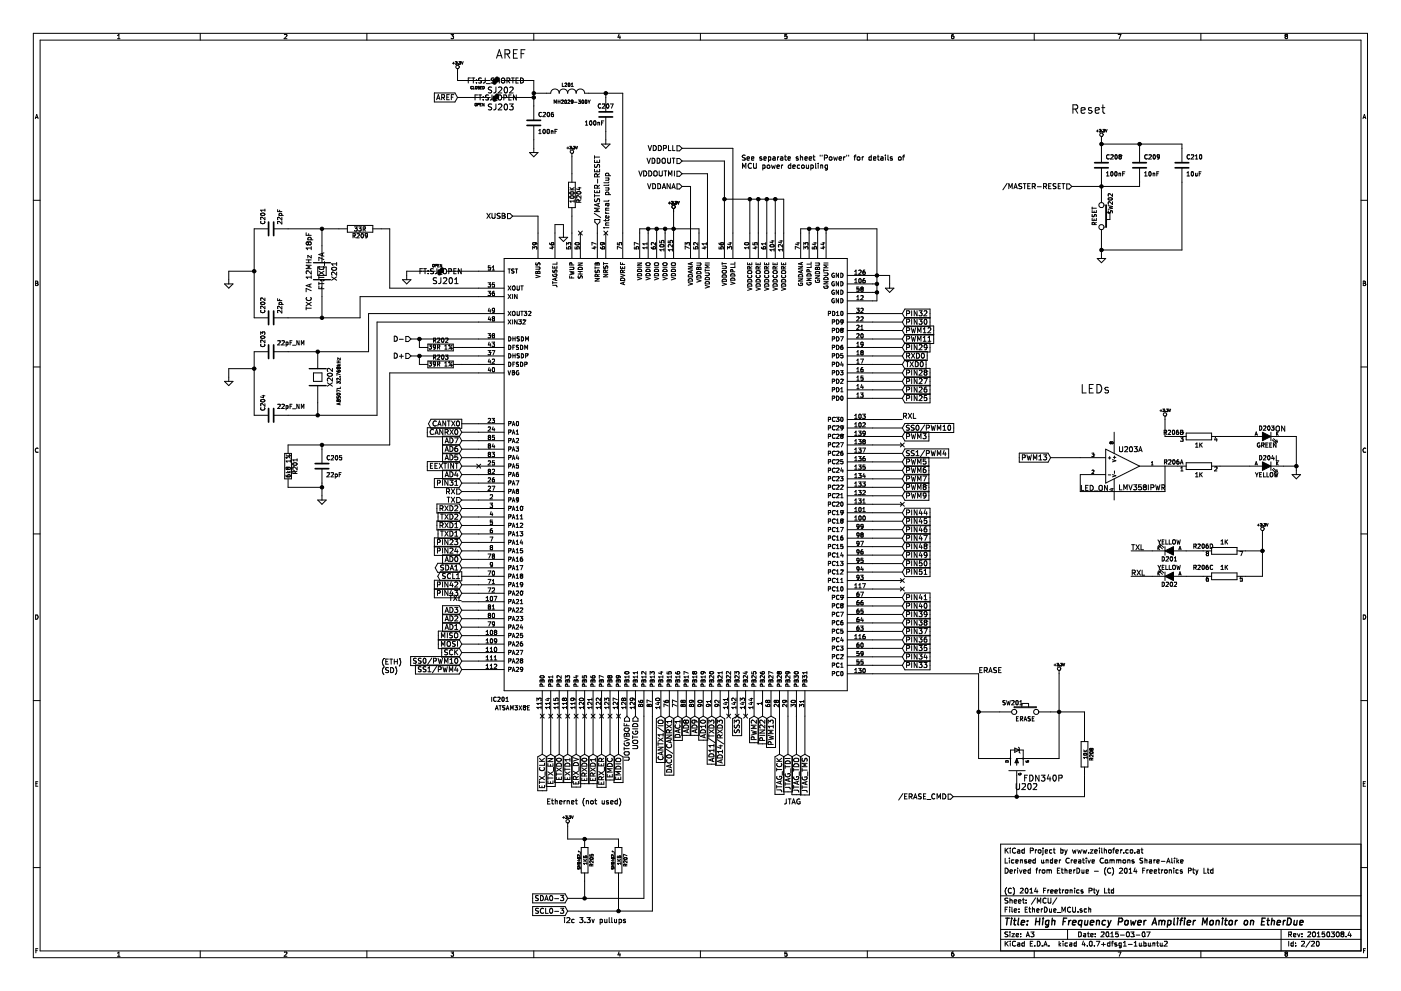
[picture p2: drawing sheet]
EESchema Schematic File Version 2
LIBS:EtherDue-rescue
LIBS:freetronics_kicad_sch_lib
LIBS:EtherDue-cache
LIBS:EtherDue_Connectors-cache
LIBS:EtherDue_Ethernet-cache
LIBS:EtherDue_MCU-cache
LIBS:EtherDue_Mega16U2-cache
LIBS:EtherDue_peripherals-cache
LIBS:EtherDue_Power-cache
LIBS:power
LIBS:device
LIBS:transistors
LIBS:conn
LIBS:linear
LIBS:regul
LIBS:74xx
LIBS:cmos4000
LIBS:adc-dac
LIBS:memory
LIBS:xilinx
LIBS:microcontrollers
LIBS:dsp
LIBS:microchip
LIBS:analog_switches
LIBS:motorola
LIBS:texas
LIBS:intel
LIBS:audio
LIBS:interface
LIBS:digital-audio
LIBS:philips
LIBS:display
LIBS:cypress
LIBS:siliconi
LIBS:opto
LIBS:atmel
LIBS:contrib
LIBS:valves
LIBS:zeilhofer
LIBS:w_transistor
LIBS:w_logic
LIBS:w_memory
EELAYER 25 0
EELAYER END
$Descr A3 16535 11693
encoding utf-8
Sheet 2 20
Title "High Frequency Power Amplifier Monitor on EtherDue"
Date "2015-03-07"
Rev "20150308.4"
Comp "(C) 2014 Freetronics Pty Ltd"
Comment1 ""
Comment2 "Derived from EtherDue - (C) 2014 Freetronics Pty Ltd"
Comment3 "Licensed under Creative Commons Share-Alike"
Comment4 "KiCad Project by www.zeilhofer.co.at"
$EndDescr
Text Notes 6650 10900 0    60   ~ 0
i2c 3.3v pullups
NoConn ~ 7300 8450
NoConn ~ 7200 8450
NoConn ~ 7100 8450
NoConn ~ 7000 8450
NoConn ~ 6900 8450
NoConn ~ 6800 8450
NoConn ~ 6700 8450
NoConn ~ 6600 8450
NoConn ~ 6500 8450
NoConn ~ 6400 8450
Text Notes 6450 9500 0    60   ~ 0
Ethernet (not used)
Text Notes 9250 9500 0    60   ~ 0
JTAG
$Comp
L ATSAM3X8E IC201
U 1 1
P 7900 5650
F 0 "IC201" H 5900 3050 50  0000 C CNN
F 1 "ATSAM3X8E" H 6050 2950 50  0000 C CNN
F 2 "TQFP144" H 6500 3550 50  0001 C CNN
F 3 "DOCUMENTATION" H 6650 3650 50  0001 C CNN
	1    7900 5650
	1    0    0    -1  
$EndComp
Text GLabel 8900 8450 3    60   Input ~ 0
PWM2
$Comp
L +3.3V #PWR020
U 1 1
P 6700 9750
F 0 "#PWR020" H 6700 9710 30  0001 C CNN
F 1 "+3.3V" H 6700 9860 30  0000 C CNN
F 2 "" H 6700 9750 60  0001 C CNN
F 3 "" H 6700 9750 60  0001 C CNN
	1    6700 9750
	1    0    0    -1  
$EndComp
NoConn ~ 8700 8450
NoConn ~ 5650 5500
Text HLabel 7500 8450 3    60   Input ~ 0
UOTGID
Text HLabel 6050 2550 0    60   Input ~ 0
XUSB
Text HLabel 4850 4200 0    60   Input ~ 0
D+
Text HLabel 4850 4000 0    60   Input ~ 0
D-
Text HLabel 7400 8450 3    60   Input ~ 0
UOTGVBOF
Text Notes 8750 2000 0    60   ~ 0
See separate sheet "Power" for details of\nMCU power decoupling
Text HLabel 8050 1750 0    60   Input ~ 0
VDDPLL
Text HLabel 8050 1900 0    60   Input ~ 0
VDDOUT
$Comp
L SW_PUSHBUTTON SW202
U 1 1
P 13000 2550
F 0 "SW202" H 12850 2660 50  0000 C CNN
F 1 "RESET" H 13000 2470 50  0000 C CNN
F 2 "FT:TACTILE_SWITCH_SMD_2PIN_TINY" H 13000 2550 60  0001 C CNN
F 3 "" H 13000 2550 60  0001 C CNN
	1    13000 2550
	0    1    1    0   
$EndComp
$Comp
L +3.3V #PWR021
U 1 1
P 13000 1650
F 0 "#PWR021" H 13000 1610 30  0001 C CNN
F 1 "+3.3V" H 13000 1760 30  0000 C CNN
F 2 "" H 13000 1650 60  0001 C CNN
F 3 "" H 13000 1650 60  0001 C CNN
	1    13000 1650
	1    0    0    -1  
$EndComp
$Comp
L C C208
U 1 1
P 13000 1950
F 0 "C208" H 13050 2050 50  0000 L CNN
F 1 "100nF" H 13050 1850 50  0000 L CNN
F 2 "SM0402" H 13000 1950 60  0001 C CNN
F 3 "" H 13000 1950 60  0001 C CNN
	1    13000 1950
	1    0    0    -1  
$EndComp
$Comp
L GND-RESCUE-EtherDue #PWR022
U 1 1
P 13000 3000
F 0 "#PWR022" H 13000 3000 30  0001 C CNN
F 1 "GND" H 13000 2930 30  0001 C CNN
F 2 "" H 13000 3000 60  0001 C CNN
F 3 "" H 13000 3000 60  0001 C CNN
	1    13000 3000
	1    0    0    -1  
$EndComp
Text HLabel 12650 2200 0    60   Input ~ 0
/MASTER-RESET
Text Notes 13050 1350 2    100  ~ 0
Reset
$Comp
L +3.3V #PWR023
U 1 1
P 12500 7950
F 0 "#PWR023" H 12500 7910 30  0001 C CNN
F 1 "+3.3V" H 12500 8060 30  0000 C CNN
F 2 "" H 12500 7950 60  0001 C CNN
F 3 "" H 12500 7950 60  0001 C CNN
	1    12500 7950
	1    0    0    -1  
$EndComp
Text HLabel 11250 9400 0    60   Input ~ 0
/ERASE_CMD
Text Label 11550 7950 0    60   ~ 0
ERASE
$Comp
L MOSFET-PCHANNEL U202
U 1 1
P 12000 8950
F 0 "U202" V 11700 8700 70  0000 L BNN
F 1 "FDN340P" V 11800 8400 70  0000 L BNN
F 2 "FT:SOT23_MOSFET" H 12000 8950 60  0001 C CNN
F 3 "" H 12000 8950 60  0001 C CNN
	1    12000 8950
	0    -1   -1   0   
$EndComp
$Comp
L SW_PUSHBUTTON SW201
U 1 1
P 12100 8400
F 0 "SW201" H 11950 8510 50  0000 C CNN
F 1 "ERASE" H 12100 8320 50  0000 C CNN
F 2 "FT:TACTILE_SWITCH_SMD_2PIN_TINY" H 12100 8400 60  0001 C CNN
F 3 "" H 12100 8400 60  0001 C CNN
	1    12100 8400
	1    0    0    -1  
$EndComp
Text HLabel 8050 2200 0    60   Input ~ 0
VDDANA
Text HLabel 8050 2050 0    60   Input ~ 0
VDDOUTMI
Text GLabel 12400 5400 0    60   Input ~ 0
PWM13
$Comp
L RES_PACK4_IND R206
U 3 1
P 14450 6800
F 0 "R206" H 14700 6700 50  0000 C CNN
F 1 "1K" H 14450 6700 50  0000 C CNN
F 2 "FT:RES_CAY16" H 14450 6800 60  0001 C CNN
F 3 "" H 14450 6800 60  0001 C CNN
	3    14450 6800
	-1   0    0    1   
$EndComp
$Comp
L RES_PACK4_IND R206
U 4 1
P 14450 6500
F 0 "R206" H 14700 6450 50  0000 C CNN
F 1 "1K" H 14450 6400 50  0000 C CNN
F 2 "FT:RES_CAY16" H 14450 6500 60  0001 C CNN
F 3 "" H 14450 6500 60  0001 C CNN
	4    14450 6500
	-1   0    0    1   
$EndComp
Text Label 13350 6800 0    60   ~ 0
RXL
Text Label 13350 6500 0    60   ~ 0
TXL
$Comp
L +3.3V #PWR024
U 1 1
P 14900 6300
F 0 "#PWR024" H 14900 6260 30  0001 C CNN
F 1 "+3.3V" H 14900 6410 30  0000 C CNN
F 2 "" H 14900 6300 60  0001 C CNN
F 3 "" H 14900 6300 60  0001 C CNN
	1    14900 6300
	1    0    0    -1  
$EndComp
$Comp
L LED D201
U 1 1
P 13800 6500
F 0 "D201" H 13800 6600 50  0000 C CNN
F 1 "YELLOW" H 13800 6400 50  0000 C CNN
F 2 "zeilhofer:LED-0603" H 13800 6500 60  0001 C CNN
F 3 "" H 13800 6500 60  0001 C CNN
	1    13800 6500
	-1   0    0    1   
$EndComp
$Comp
L LED D202
U 1 1
P 13800 6800
F 0 "D202" H 13800 6900 50  0000 C CNN
F 1 "YELLOW" H 13800 6700 50  0000 C CNN
F 2 "zeilhofer:LED-0603" H 13800 6800 60  0001 C CNN
F 3 "" H 13800 6800 60  0001 C CNN
	1    13800 6800
	-1   0    0    1   
$EndComp
$Comp
L LED D204
U 1 1
P 14950 5500
F 0 "D204" H 14950 5600 50  0000 C CNN
F 1 "YELLOW" H 14950 5400 50  0000 C CNN
F 2 "zeilhofer:LED-0603" H 14950 5500 60  0001 C CNN
F 3 "" H 14950 5500 60  0001 C CNN
	1    14950 5500
	1    0    0    -1  
$EndComp
$Comp
L LED D203
U 1 1
P 14950 5150
F 0 "D203" H 14950 5250 50  0000 C CNN
F 1 "GREEN" H 14950 5050 50  0000 C CNN
F 2 "zeilhofer:LED-0603" H 14950 5150 60  0001 C CNN
F 3 "" H 14950 5150 60  0001 C CNN
	1    14950 5150
	1    0    0    -1  
$EndComp
$Comp
L GND-RESCUE-EtherDue #PWR025
U 1 1
P 15300 5550
F 0 "#PWR025" H 15300 5550 30  0001 C CNN
F 1 "GND" H 15300 5480 30  0001 C CNN
F 2 "" H 15300 5550 60  0001 C CNN
F 3 "" H 15300 5550 60  0001 C CNN
	1    15300 5550
	1    0    0    -1  
$EndComp
$Comp
L LM358 U203
U 1 1
P 13250 5500
F 0 "U203" H 13200 5700 60  0000 L CNN
F 1 "LMV358IPWR" H 13200 5250 60  0000 L CNN
F 2 "FT:TSSOP8" H 13250 5500 60  0001 C CNN
F 3 "" H 13250 5500 60  0001 C CNN
	1    13250 5500
	1    0    0    -1  
$EndComp
$Comp
L RES_PACK4_IND R206
U 2 1
P 14150 5150
F 0 "R206" H 13850 5200 50  0000 C CNN
F 1 "1K" H 14150 5050 50  0000 C CNN
F 2 "FT:RES_CAY16" H 14150 5150 60  0001 C CNN
F 3 "" H 14150 5150 60  0001 C CNN
	2    14150 5150
	1    0    0    -1  
$EndComp
Text Notes 15050 5450 0    60   ~ 0
L
Text Notes 15050 5100 0    60   ~ 0
ON
$Comp
L RES_PACK4_IND R206
U 1 1
P 14150 5500
F 0 "R206" H 13850 5550 50  0000 C CNN
F 1 "1K" H 14150 5400 50  0000 C CNN
F 2 "FT:RES_CAY16" H 14150 5500 60  0001 C CNN
F 3 "" H 14150 5500 60  0001 C CNN
	1    14150 5500
	1    0    0    -1  
$EndComp
$Comp
L +3.3V #PWR026
U 1 1
P 13750 4950
F 0 "#PWR026" H 13750 4910 30  0001 C CNN
F 1 "+3.3V" H 13750 5060 30  0000 C CNN
F 2 "" H 13750 4950 60  0001 C CNN
F 3 "" H 13750 4950 60  0001 C CNN
	1    13750 4950
	1    0    0    -1  
$EndComp
Text Notes 12750 4650 0    100  ~ 0
LEDs
Text GLabel 9500 8900 3    60   Input ~ 0
JTAG_TMS
Text GLabel 9400 8900 3    60   Input ~ 0
JTAG_TDO
Text GLabel 9300 8900 3    60   Input ~ 0
JTAG_TDI
Text GLabel 9200 8900 3    60   Input ~ 0
JTAG_TCK
Text Notes 5850 700  0    100  ~ 0
AREF
Text Label 5450 7100 2    60   ~ 0
TXL
Text Label 10650 4950 0    60   ~ 0
RXL
Text HLabel 5450 5900 0    60   Input ~ 0
TX
Text HLabel 5450 5800 0    60   Input ~ 0
RX
Text HLabel 7050 2650 1    60   Input ~ 0
/MASTER-RESET
Text Notes 4500 7950 0    60   ~ 0
(SD)
Text Notes 4500 7850 0    60   ~ 0
(ETH)
Text GLabel 5450 7900 0    60   Input ~ 0
SS1/PWM4
Text GLabel 5450 7800 0    60   Input ~ 0
SS0/PWM10
Text GLabel 5450 7700 0    60   Input ~ 0
SCK
Text GLabel 5450 7600 0    60   Input ~ 0
MOSI
Text GLabel 5450 7500 0    60   Input ~ 0
MISO
Text GLabel 5450 7400 0    60   Input ~ 0
AD1
Text GLabel 5450 7300 0    60   Input ~ 0
AD2
Text GLabel 5450 7200 0    60   Input ~ 0
AD3
Text GLabel 5450 7000 0    60   Input ~ 0
PIN43
Text GLabel 5450 6900 0    60   Input ~ 0
PIN42
Text GLabel 5450 6800 0    60   Output ~ 0
SCL1
Text GLabel 5450 6700 0    60   BiDi ~ 0
SDA1
Text GLabel 5450 6600 0    60   Input ~ 0
AD0
Text GLabel 5450 6500 0    60   Input ~ 0
PIN24
Text GLabel 5450 6400 0    60   Input ~ 0
PIN23
Text GLabel 5450 6300 0    60   Input ~ 0
TXD1
Text GLabel 5450 6200 0    60   Input ~ 0
RXD1
Text GLabel 5450 6100 0    60   Input ~ 0
TXD2
Text GLabel 5450 6000 0    60   Input ~ 0
RXD2
Text GLabel 5450 5700 0    60   Input ~ 0
PIN31
Text GLabel 5450 5600 0    60   Input ~ 0
AD4
Text GLabel 5450 5500 0    60   Input ~ 0
EEXTINT
Text GLabel 5450 5400 0    60   Input ~ 0
AD5
Text GLabel 5450 5300 0    60   Input ~ 0
AD6
Text GLabel 5450 5200 0    60   Input ~ 0
AD7
Text GLabel 5450 5100 0    60   Input ~ 0
CANRX0
Text GLabel 5450 5000 0    60   Output ~ 0
CANTX0
$Comp
L GND-RESCUE-EtherDue #PWR027
U 1 1
P 3800 5850
F 0 "#PWR027" H 3800 5850 30  0001 C CNN
F 1 "GND" H 3800 5780 30  0001 C CNN
F 2 "" H 3800 5850 60  0001 C CNN
F 3 "" H 3800 5850 60  0001 C CNN
	1    3800 5850
	1    0    0    -1  
$EndComp
$Comp
L R R201
U 1 1
P 3400 5500
F 0 "R201" V 3480 5500 50  0000 C CNN
F 1 "6k8 1%" V 3400 5500 50  0000 C CNN
F 2 "SM0402_r" H 3400 5500 60  0001 C CNN
F 3 "" H 3400 5500 60  0001 C CNN
	1    3400 5500
	1    0    0    -1  
$EndComp
$Comp
L C C205
U 1 1
P 3800 5500
F 0 "C205" H 3850 5600 50  0000 L CNN
F 1 "22pF" H 3850 5400 50  0000 L CNN
F 2 "SM0402" H 3800 5500 60  0001 C CNN
F 3 "" H 3800 5500 60  0001 C CNN
	1    3800 5500
	1    0    0    -1  
$EndComp
$Comp
L R R202
U 1 1
P 5200 4100
F 0 "R202" V 5280 4100 50  0000 C CNN
F 1 "39R 1%" V 5200 4100 50  0000 C CNN
F 2 "SM0402_r" H 5200 4100 60  0001 C CNN
F 3 "" H 5200 4100 60  0001 C CNN
	1    5200 4100
	0    -1   -1   0   
$EndComp
$Comp
L R R203
U 1 1
P 5200 4300
F 0 "R203" V 5280 4300 50  0000 C CNN
F 1 "39R 1%" V 5200 4300 50  0000 C CNN
F 2 "SM0402_r" H 5200 4300 60  0001 C CNN
F 3 "" H 5200 4300 60  0001 C CNN
	1    5200 4300
	0    -1   -1   0   
$EndComp
$Comp
L GND-RESCUE-EtherDue #PWR028
U 1 1
P 2700 4450
F 0 "#PWR028" H 2700 4450 30  0001 C CNN
F 1 "GND" H 2700 4380 30  0001 C CNN
F 2 "" H 2700 4450 60  0001 C CNN
F 3 "" H 2700 4450 60  0001 C CNN
	1    2700 4450
	1    0    0    -1  
$EndComp
$Comp
L C C204
U 1 1
P 3200 4900
F 0 "C204" H 3250 5000 50  0000 L CNN
F 1 "22pF_NM" V 3300 4500 50  0000 L CNN
F 2 "SM0402" H 3200 4900 60  0001 C CNN
F 3 "" H 3200 4900 60  0001 C CNN
	1    3200 4900
	0    -1   -1   0   
$EndComp
$Comp
L C C203
U 1 1
P 3200 4150
F 0 "C203" H 3250 4250 50  0000 L CNN
F 1 "22pF_NM" V 3300 3750 50  0000 L CNN
F 2 "SM0402" H 3200 4150 60  0001 C CNN
F 3 "" H 3200 4150 60  0001 C CNN
	1    3200 4150
	0    -1   -1   0   
$EndComp
$Comp
L CRYSTAL X202
U 1 1
P 3750 4450
F 0 "X202" H 3750 4600 60  0000 C CNN
F 1 "ABS07L 32.768kHz" H 3800 4700 40  0000 C CNN
F 2 "FT:ABS07L" H 3750 4450 60  0001 C CNN
F 3 "" H 3750 4450 60  0001 C CNN
	1    3750 4450
	0    1    1    0   
$EndComp
$Comp
L GND-RESCUE-EtherDue #PWR029
U 1 1
P 2700 3300
F 0 "#PWR029" H 2700 3300 30  0001 C CNN
F 1 "GND" H 2700 3230 30  0001 C CNN
F 2 "" H 2700 3300 60  0001 C CNN
F 3 "" H 2700 3300 60  0001 C CNN
	1    2700 3300
	1    0    0    -1  
$EndComp
$Comp
L C C202
U 1 1
P 3200 3750
F 0 "C202" H 3250 3850 50  0000 L CNN
F 1 "22pF" H 3250 3650 50  0000 L CNN
F 2 "SM0402" H 3200 3750 60  0001 C CNN
F 3 "" H 3200 3750 60  0001 C CNN
	1    3200 3750
	0    -1   -1   0   
$EndComp
$Comp
L C C201
U 1 1
P 3200 2700
F 0 "C201" H 3250 2800 50  0000 L CNN
F 1 "22pF" H 3250 2600 50  0000 L CNN
F 2 "SM0402" H 3200 2700 60  0001 C CNN
F 3 "" H 3200 2700 60  0001 C CNN
	1    3200 2700
	0    -1   -1   0   
$EndComp
$Comp
L GND-RESCUE-EtherDue #PWR030
U 1 1
P 4800 3250
F 0 "#PWR030" H 4800 3250 30  0001 C CNN
F 1 "GND" H 4800 3180 30  0001 C CNN
F 2 "" H 4800 3250 60  0001 C CNN
F 3 "" H 4800 3250 60  0001 C CNN
	1    4800 3250
	1    0    0    -1  
$EndComp
Text GLabel 9100 8450 3    60   Input ~ 0
PWM13
Text GLabel 9000 8450 3    60   Input ~ 0
PIN22
NoConn ~ 8800 8450
Text GLabel 8700 8450 3    60   Input ~ 0
SS3
NoConn ~ 8600 8450
Text GLabel 8500 8450 3    60   Input ~ 0
AD14/RXD3
Text GLabel 8400 8450 3    60   Input ~ 0
AD11/TXD3
Text GLabel 8300 8450 3    60   Input ~ 0
AD10
Text GLabel 8200 8450 3    60   Input ~ 0
AD9
Text GLabel 8100 8450 3    60   Input ~ 0
AD8
Text GLabel 7900 8450 3    60   Input ~ 0
DAC0/CANRX1
Text GLabel 8000 8450 3    60   Input ~ 0
DAC1
Text GLabel 7800 8450 3    60   Input ~ 0
CANTX1/IO
Text GLabel 6700 10750 0    60   Input ~ 0
SCL0-3
Text GLabel 6700 10600 0    60   Input ~ 0
SDA0-3
Text GLabel 7300 8900 3    60   Input ~ 0
EMDIO
Text GLabel 7200 8900 3    60   Input ~ 0
EMDC
Text GLabel 7100 8900 3    60   Input ~ 0
ERX_ER
Text GLabel 7000 8900 3    60   Input ~ 0
ERXD1
Text GLabel 6900 8900 3    60   Input ~ 0
ERXD0
Text GLabel 6800 8900 3    60   Input ~ 0
ERX_DV
Text GLabel 6700 8900 3    60   Input ~ 0
EXTD1
Text GLabel 6600 8900 3    60   Input ~ 0
ETXD0
Text GLabel 6500 8900 3    60   Input ~ 0
ETX_EN
Text GLabel 6400 8900 3    60   Input ~ 0
ETX_CLK
Text GLabel 10650 6750 2    60   Input ~ 0
PIN51
Text GLabel 10650 6650 2    60   Input ~ 0
PIN50
Text GLabel 10650 6550 2    60   Input ~ 0
PIN49
Text GLabel 10650 6450 2    60   Input ~ 0
PIN48
Text GLabel 10650 6350 2    60   Input ~ 0
PIN47
Text GLabel 10650 6250 2    60   Input ~ 0
PIN46
Text GLabel 10650 6150 2    60   Input ~ 0
PIN45
Text GLabel 10650 6050 2    60   Input ~ 0
PIN44
NoConn ~ 10650 6850
NoConn ~ 10650 6950
NoConn ~ 10650 5950
Text GLabel 10650 5850 2    60   Input ~ 0
PWM9
Text GLabel 10650 5750 2    60   Input ~ 0
PWM8
Text GLabel 10650 5650 2    60   Input ~ 0
PWM7
NoConn ~ 10650 5250
Text GLabel 10650 3700 2    60   Input ~ 0
PIN32
Text GLabel 10650 3800 2    60   Input ~ 0
PIN30
Text GLabel 10650 3900 2    60   Input ~ 0
PWM12
Text GLabel 10650 4000 2    60   Input ~ 0
PWM11
Text GLabel 10650 4100 2    60   Input ~ 0
PIN29
Text GLabel 10650 4200 2    60   Input ~ 0
RXD0
Text GLabel 10650 7850 2    60   Input ~ 0
PIN33
Text GLabel 10650 7750 2    60   Input ~ 0
PIN34
Text GLabel 10650 7650 2    60   Input ~ 0
PIN35
Text GLabel 10650 7550 2    60   Input ~ 0
PIN36
Text GLabel 10650 7450 2    60   Input ~ 0
PIN37
Text GLabel 10650 7350 2    60   Input ~ 0
PIN38
Text GLabel 10650 7250 2    60   Input ~ 0
PIN39
Text GLabel 10650 7150 2    60   Input ~ 0
PIN40
Text GLabel 10650 7050 2    60   Input ~ 0
PIN41
Text GLabel 10650 5550 2    60   Input ~ 0
PWM6
Text GLabel 10650 5450 2    60   Input ~ 0
PWM5
Text GLabel 10650 5350 2    60   Input ~ 0
SS1/PWM4
Text GLabel 10650 5150 2    60   Input ~ 0
PWM3
Text GLabel 10650 5050 2    60   Input ~ 0
SS0/PWM10
Text GLabel 10650 4700 2    60   Input ~ 0
PIN25
Text GLabel 10650 4600 2    60   Input ~ 0
PIN26
Text GLabel 10650 4500 2    60   Input ~ 0
PIN27
Text GLabel 10650 4400 2    60   Input ~ 0
PIN28
Text GLabel 10650 4300 2    60   Input ~ 0
TXD0
$Comp
L GND-RESCUE-EtherDue #PWR031
U 1 1
P 10500 3350
F 0 "#PWR031" H 10500 3350 30  0001 C CNN
F 1 "GND" H 10500 3280 30  0001 C CNN
F 2 "" H 10500 3350 60  0001 C CNN
F 3 "" H 10500 3350 60  0001 C CNN
	1    10500 3350
	1    0    0    -1  
$EndComp
$Comp
L +3.3V #PWR032
U 1 1
P 7950 2500
F 0 "#PWR032" H 7950 2460 30  0001 C CNN
F 1 "+3.3V" H 7950 2610 30  0000 C CNN
F 2 "" H 7950 2500 60  0001 C CNN
F 3 "" H 7950 2500 60  0001 C CNN
	1    7950 2500
	1    0    0    -1  
$EndComp
$Comp
L +3.3V #PWR033
U 1 1
P 7950 2500
F 0 "#PWR033" H 7950 2460 30  0001 C CNN
F 1 "+3.3V" H 7950 2610 30  0000 C CNN
F 2 "" H 7950 2500 60  0001 C CNN
F 3 "" H 7950 2500 60  0001 C CNN
	1    7950 2500
	1    0    0    -1  
$EndComp
Text GLabel 5400 1150 0    60   Input ~ 0
AREF
$Comp
L GND-RESCUE-EtherDue #PWR034
U 1 1
P 7150 1650
F 0 "#PWR034" H 7150 1650 30  0001 C CNN
F 1 "GND" H 7150 1580 30  0001 C CNN
F 2 "" H 7150 1650 60  0001 C CNN
F 3 "" H 7150 1650 60  0001 C CNN
	1    7150 1650
	1    0    0    -1  
$EndComp
$Comp
L GND-RESCUE-EtherDue #PWR035
U 1 1
P 6300 1750
F 0 "#PWR035" H 6300 1750 30  0001 C CNN
F 1 "GND" H 6300 1680 30  0001 C CNN
F 2 "" H 6300 1750 60  0001 C CNN
F 3 "" H 6300 1750 60  0001 C CNN
	1    6300 1750
	1    0    0    -1  
$EndComp
$Comp
L +3.3V #PWR036
U 1 1
P 5400 850
F 0 "#PWR036" H 5400 810 30  0001 C CNN
F 1 "+3.3V" H 5400 960 30  0000 C CNN
F 2 "" H 5400 850 60  0001 C CNN
F 3 "" H 5400 850 60  0001 C CNN
	1    5400 850 
	1    0    0    -1  
$EndComp
$Comp
L C C206
U 1 1
P 6300 1450
F 0 "C206" H 6350 1550 50  0000 L CNN
F 1 "100nF" H 6350 1350 50  0000 L CNN
F 2 "SM0402" H 6300 1450 60  0001 C CNN
F 3 "" H 6300 1450 60  0001 C CNN
	1    6300 1450
	1    0    0    -1  
$EndComp
$Comp
L C C207
U 1 1
P 7150 1350
F 0 "C207" H 7050 1450 50  0000 L CNN
F 1 "100nF" H 6900 1250 50  0000 L CNN
F 2 "SM0402" H 7150 1350 60  0001 C CNN
F 3 "" H 7150 1350 60  0001 C CNN
	1    7150 1350
	1    0    0    -1  
$EndComp
$Comp
L INDUCTOR_SMALL-RESCUE-EtherDue L201
U 1 1
P 6700 1100
F 0 "L201" H 6700 1200 40  0000 C CNN
F 1 "MH2029-300Y" H 6750 1000 40  0000 C CNN
F 2 "FT:MH2029" H 6700 1100 60  0001 C CNN
F 3 "" H 6700 1100 60  0001 C CNN
	1    6700 1100
	1    0    0    -1  
$EndComp
Text Notes 7200 2700 1    60   ~ 0
internal pullup
NoConn ~ 7150 2750
NoConn ~ 6850 2750
$Comp
L +3.3V #PWR037
U 1 1
P 6750 1850
F 0 "#PWR037" H 6750 1810 30  0001 C CNN
F 1 "+3.3V" H 6750 1960 30  0000 C CNN
F 2 "" H 6750 1850 60  0001 C CNN
F 3 "" H 6750 1850 60  0001 C CNN
	1    6750 1850
	1    0    0    -1  
$EndComp
$Comp
L R R204
U 1 1
P 6750 2300
F 0 "R204" V 6830 2300 50  0000 C CNN
F 1 "100K" V 6750 2300 50  0000 C CNN
F 2 "SM0402_r" H 6750 2300 60  0001 C CNN
F 3 "" H 6750 2300 60  0001 C CNN
	1    6750 2300
	1    0    0    -1  
$EndComp
$Comp
L GND-RESCUE-EtherDue #PWR038
U 1 1
P 6650 2750
F 0 "#PWR038" H 6650 2750 30  0001 C CNN
F 1 "GND" H 6650 2680 30  0001 C CNN
F 2 "" H 6650 2750 60  0001 C CNN
F 3 "" H 6650 2750 60  0001 C CNN
	1    6650 2750
	1    0    0    -1  
$EndComp
$Comp
L CRYSTAL X201
U 1 1
P 3800 3200
F 0 "X201" H 3800 3350 60  0000 C CNN
F 1 "TXC 7A 12MHz 18pF" H 3800 3050 60  0000 C CNN
F 2 "FT:TXC_7A" H 3800 3200 60  0000 C CNN
F 3 "~" H 3800 3200 60  0000 C CNN
	1    3800 3200
	0    1    1    0   
$EndComp
Text Label 12750 5800 0    60   ~ 0
LED_ON
$Comp
L SJ SJ202
U 1 1
P 5850 950
F 0 "SJ202" H 5750 800 70  0000 L BNN
F 1 "CLOSED" H 5550 850 30  0000 L BNN
F 2 "FT:SJ_SHORTED" H 5850 950 60  0000 C CNN
F 3 "~" H 5850 950 60  0000 C CNN
	1    5850 950 
	1    0    0    -1  
$EndComp
$Comp
L SJ SJ203
U 1 1
P 5850 1150
F 0 "SJ203" H 5750 1000 70  0000 L BNN
F 1 "OPEN" H 5600 1050 30  0000 L BNN
F 2 "FT:SJ_OPEN" H 5850 1150 60  0000 C CNN
F 3 "~" H 5850 1150 60  0000 C CNN
	1    5850 1150
	1    0    0    -1  
$EndComp
$Comp
L SJ SJ201
U 1 1
P 5200 3200
F 0 "SJ201" H 5100 3050 70  0000 L BNN
F 1 "OPEN" H 5100 3250 30  0000 L BNN
F 2 "FT:SJ_OPEN" H 5200 3200 60  0000 C CNN
F 3 "~" H 5200 3200 60  0000 C CNN
	1    5200 3200
	1    0    0    -1  
$EndComp
$Comp
L R R205
U 1 1
P 6900 10150
F 0 "R205" V 6980 10150 40  0000 C CNN
F 1 "1K5" V 6907 10151 40  0000 C CNN
F 2 "SM0402_r" V 6830 10150 30  0000 C CNN
F 3 "~" H 6900 10150 30  0000 C CNN
	1    6900 10150
	1    0    0    -1  
$EndComp
$Comp
L R R207
U 1 1
P 7300 10150
F 0 "R207" V 7380 10150 40  0000 C CNN
F 1 "1K5" V 7307 10151 40  0000 C CNN
F 2 "SM0402_r" V 7230 10150 30  0000 C CNN
F 3 "~" H 7300 10150 30  0000 C CNN
	1    7300 10150
	1    0    0    -1  
$EndComp
$Comp
L R R208
U 1 1
P 12800 8900
F 0 "R208" V 12880 8900 40  0000 C CNN
F 1 "10K" V 12807 8901 40  0000 C CNN
F 2 "SMD_Packages:SMD-0402_r" V 12730 8900 30  0001 C CNN
F 3 "" H 12800 8900 30  0000 C CNN
	1    12800 8900
	1    0    0    -1  
$EndComp
Wire Wire Line
	7700 10750 7700 8450
Wire Wire Line
	9500 8450 9500 8900
Wire Wire Line
	9300 8450 9300 8900
Wire Wire Line
	7300 8450 7300 8900
Wire Wire Line
	7100 8450 7100 8900
Wire Wire Line
	6900 8450 6900 8900
Wire Wire Line
	6700 8450 6700 8900
Wire Wire Line
	6500 8450 6500 8900
Connection ~ 7300 10750
Wire Wire Line
	7300 10400 7300 10750
Connection ~ 6900 9900
Wire Wire Line
	6700 9900 7300 9900
Wire Wire Line
	6700 10750 7700 10750
Wire Wire Line
	5400 1150 5650 1150
Connection ~ 6300 1100
Wire Wire Line
	6300 1100 6450 1100
Connection ~ 8550 2350
Wire Wire Line
	9050 2350 9050 2750
Wire Wire Line
	8050 1750 8650 1750
Wire Wire Line
	8650 1750 8650 2750
Connection ~ 13000 2200
Wire Wire Line
	12650 2200 13450 2200
Wire Wire Line
	12400 8400 12800 8400
Connection ~ 11550 8400
Wire Wire Line
	11800 8400 11550 8400
Wire Wire Line
	10300 7950 11550 7950
Wire Wire Line
	3800 5750 3400 5750
Wire Wire Line
	3800 5250 3800 5300
Wire Wire Line
	5450 4300 5650 4300
Wire Wire Line
	4850 4200 5650 4200
Wire Wire Line
	4850 4000 5650 4000
Wire Wire Line
	3750 4900 3750 4750
Connection ~ 3750 4150
Connection ~ 3000 4350
Wire Wire Line
	3000 4350 2700 4350
Wire Wire Line
	2700 4350 2700 4450
Wire Wire Line
	5650 3500 4250 3500
Wire Wire Line
	4250 3500 4250 3750
Wire Wire Line
	4250 3750 3400 3750
Connection ~ 3000 3200
Wire Wire Line
	3000 2700 3000 3750
Wire Wire Line
	5400 3200 5650 3200
Wire Wire Line
	4800 3250 4800 3200
Wire Wire Line
	10300 4700 10650 4700
Wire Wire Line
	10300 4600 10650 4600
Wire Wire Line
	10300 4500 10650 4500
Wire Wire Line
	10300 4400 10650 4400
Wire Wire Line
	10300 4300 10650 4300
Wire Wire Line
	10300 4200 10650 4200
Wire Wire Line
	10300 4100 10650 4100
Wire Wire Line
	10300 4000 10650 4000
Wire Wire Line
	10300 3900 10650 3900
Wire Wire Line
	10300 3800 10650 3800
Wire Wire Line
	10300 3700 10650 3700
Connection ~ 10350 3450
Wire Wire Line
	10350 2700 10350 3550
Wire Wire Line
	10350 3550 10300 3550
Connection ~ 10350 3250
Wire Wire Line
	10350 3350 10300 3350
Connection ~ 9650 2700
Wire Wire Line
	9650 2700 9650 2750
Wire Wire Line
	9450 2700 10350 2700
Wire Wire Line
	9450 2700 9450 2750
Connection ~ 8950 2350
Wire Wire Line
	8950 2350 8950 2750
Connection ~ 9150 2350
Wire Wire Line
	9150 2350 9150 2750
Wire Wire Line
	8050 2200 8150 2200
Wire Wire Line
	8150 2200 8150 2750
Connection ~ 7650 2700
Wire Wire Line
	7550 2750 7550 2700
Connection ~ 7850 2700
Wire Wire Line
	7750 2700 7750 2750
Wire Wire Line
	7950 2500 7950 2750
Wire Wire Line
	5400 850  5400 950 
Wire Wire Line
	5400 950  5650 950 
Wire Wire Line
	7150 1550 7150 1650
Connection ~ 7150 1100
Wire Wire Line
	7150 1150 7150 1100
Wire Wire Line
	7350 1100 7350 2750
Wire Wire Line
	6750 2750 6750 2550
Wire Wire Line
	6350 2750 6350 2550
Wire Wire Line
	6350 2550 6050 2550
Wire Wire Line
	6550 2750 6550 2650
Wire Wire Line
	6550 2650 6650 2650
Wire Wire Line
	6650 2650 6650 2750
Wire Wire Line
	6750 2050 6750 1850
Wire Wire Line
	7050 2750 7050 2650
Wire Wire Line
	6950 1100 7350 1100
Wire Wire Line
	6300 1750 6300 1650
Wire Wire Line
	6050 950  6300 950 
Wire Wire Line
	7850 2700 7850 2750
Connection ~ 7950 2700
Wire Wire Line
	7650 2700 7650 2750
Connection ~ 7750 2700
Wire Wire Line
	8250 2700 8250 2750
Wire Wire Line
	7550 2700 8250 2700
Wire Wire Line
	8350 2750 8350 2050
Wire Wire Line
	8350 2050 8050 2050
Connection ~ 9050 2350
Wire Wire Line
	8850 2750 8850 2350
Connection ~ 8850 2350
Wire Wire Line
	9750 2750 9750 2700
Connection ~ 9750 2700
Wire Wire Line
	9550 2750 9550 2700
Connection ~ 9550 2700
Wire Wire Line
	10350 3450 10300 3450
Connection ~ 10350 3350
Wire Wire Line
	10300 3250 10500 3250
Wire Wire Line
	10500 3250 10500 3350
Wire Wire Line
	10300 4950 10650 4950
Wire Wire Line
	10300 5050 10650 5050
Wire Wire Line
	10300 5150 10650 5150
Wire Wire Line
	10300 5250 10650 5250
Wire Wire Line
	10300 5350 10650 5350
Wire Wire Line
	10300 5450 10650 5450
Wire Wire Line
	10300 5550 10650 5550
Wire Wire Line
	10300 5650 10650 5650
Wire Wire Line
	10300 5750 10650 5750
Wire Wire Line
	10300 5850 10650 5850
Wire Wire Line
	10300 5950 10650 5950
Wire Wire Line
	10300 6050 10650 6050
Wire Wire Line
	10300 6150 10650 6150
Wire Wire Line
	10300 6250 10650 6250
Wire Wire Line
	10300 6350 10650 6350
Wire Wire Line
	10300 6450 10650 6450
Wire Wire Line
	10300 6550 10650 6550
Wire Wire Line
	10300 6650 10650 6650
Wire Wire Line
	10300 6750 10650 6750
Wire Wire Line
	10300 6850 10650 6850
Wire Wire Line
	10300 6950 10650 6950
Wire Wire Line
	10300 7050 10650 7050
Wire Wire Line
	10300 7150 10650 7150
Wire Wire Line
	10300 7250 10650 7250
Wire Wire Line
	10300 7350 10650 7350
Wire Wire Line
	10300 7450 10650 7450
Wire Wire Line
	10300 7550 10650 7550
Wire Wire Line
	10300 7650 10650 7650
Wire Wire Line
	10300 7750 10650 7750
Wire Wire Line
	10300 7850 10650 7850
Wire Wire Line
	4800 3200 5000 3200
Wire Wire Line
	3000 4150 3000 4900
Wire Wire Line
	3400 4150 4350 4150
Wire Wire Line
	4350 4150 4350 3700
Wire Wire Line
	4350 3700 5650 3700
Wire Wire Line
	3400 4900 4450 4900
Wire Wire Line
	4450 4900 4450 3800
Wire Wire Line
	4450 3800 5650 3800
Connection ~ 3750 4900
Wire Wire Line
	4950 4000 4950 4100
Connection ~ 4950 4000
Wire Wire Line
	5650 4100 5450 4100
Wire Wire Line
	4950 4300 4950 4200
Connection ~ 4950 4200
Wire Wire Line
	4600 5250 4600 4400
Wire Wire Line
	4600 4400 5650 4400
Wire Wire Line
	3400 5250 4600 5250
Connection ~ 3800 5250
Wire Wire Line
	3800 5700 3800 5850
Connection ~ 3800 5750
Wire Wire Line
	5650 5000 5450 5000
Wire Wire Line
	5650 5100 5450 5100
Wire Wire Line
	5650 5200 5450 5200
Wire Wire Line
	5650 5300 5450 5300
Wire Wire Line
	5650 5400 5450 5400
Wire Wire Line
	5650 5500 5450 5500
Wire Wire Line
	5650 5600 5450 5600
Wire Wire Line
	5650 5700 5450 5700
Wire Wire Line
	5650 5800 5450 5800
Wire Wire Line
	5650 5900 5450 5900
Wire Wire Line
	5650 6000 5450 6000
Wire Wire Line
	5650 6100 5450 6100
Wire Wire Line
	5650 6200 5450 6200
Wire Wire Line
	5650 6300 5450 6300
Wire Wire Line
	5650 6400 5450 6400
Wire Wire Line
	5650 6500 5450 6500
Wire Wire Line
	5650 6600 5450 6600
Wire Wire Line
	5650 6700 5450 6700
Wire Wire Line
	5650 6800 5450 6800
Wire Wire Line
	5650 6900 5450 6900
Wire Wire Line
	5650 7000 5450 7000
Wire Wire Line
	5650 7100 5450 7100
Wire Wire Line
	5650 7200 5450 7200
Wire Wire Line
	5650 7300 5450 7300
Wire Wire Line
	5650 7400 5450 7400
Wire Wire Line
	5650 7500 5450 7500
Wire Wire Line
	5650 7600 5450 7600
Wire Wire Line
	5650 7700 5450 7700
Wire Wire Line
	5650 7800 5450 7800
Wire Wire Line
	5650 7900 5450 7900
Wire Wire Line
	13900 5500 13750 5500
Wire Wire Line
	12400 5400 12750 5400
Wire Wire Line
	15300 5500 15150 5500
Wire Wire Line
	14750 5500 14400 5500
Wire Wire Line
	12750 5600 12750 5800
Wire Wire Line
	12750 5800 13750 5800
Wire Wire Line
	13750 5800 13750 5500
Wire Wire Line
	15150 5150 15300 5150
Wire Wire Line
	15300 5150 15300 5550
Connection ~ 15300 5500
Wire Wire Line
	14400 5150 14750 5150
Wire Wire Line
	13900 5150 13750 5150
Wire Wire Line
	13750 5150 13750 4950
Wire Wire Line
	14200 6800 14000 6800
Connection ~ 14900 6500
Wire Wire Line
	14900 6300 14900 6800
Wire Wire Line
	14900 6800 14700 6800
Wire Wire Line
	13600 6500 13350 6500
Wire Wire Line
	13600 6800 13350 6800
Wire Wire Line
	14900 6500 14700 6500
Wire Wire Line
	14200 6500 14000 6500
Wire Wire Line
	11550 7950 11550 8950
Wire Wire Line
	11550 8950 11800 8950
Wire Wire Line
	12000 9250 12000 9400
Wire Wire Line
	11250 9400 12800 9400
Wire Wire Line
	12500 7950 12500 8950
Connection ~ 12500 8400
Wire Wire Line
	13000 2850 13000 3000
Wire Wire Line
	13000 1650 13000 1750
Wire Wire Line
	13000 2150 13000 2250
Wire Wire Line
	8550 1900 8550 2750
Wire Wire Line
	8550 1900 8050 1900
Wire Wire Line
	9250 2350 9250 2750
Wire Wire Line
	8550 2350 9250 2350
Wire Wire Line
	6300 950  6300 1250
Wire Wire Line
	6050 1150 6300 1150
Connection ~ 6300 1150
Wire Wire Line
	6700 10600 7600 10600
Wire Wire Line
	6700 9900 6700 9750
Wire Wire Line
	6900 10400 6900 10600
Connection ~ 6900 10600
Wire Wire Line
	6400 8450 6400 8900
Wire Wire Line
	6600 8450 6600 8900
Wire Wire Line
	6800 8450 6800 8900
Wire Wire Line
	7000 8450 7000 8900
Wire Wire Line
	7200 8450 7200 8900
Wire Wire Line
	9200 8450 9200 8900
Wire Wire Line
	9400 8450 9400 8900
Wire Wire Line
	7600 10600 7600 8450
Connection ~ 3800 2700
Connection ~ 3800 3750
Wire Wire Line
	2700 3200 2700 3300
Wire Wire Line
	2700 3200 3000 3200
Wire Wire Line
	3800 2900 3800 2700
Wire Wire Line
	3800 3500 3800 3750
Wire Wire Line
	12800 8400 12800 8650
Wire Wire Line
	12500 8950 12200 8950
Wire Wire Line
	12800 9400 12800 9150
Connection ~ 12000 9400
$Comp
L C C209
U 1 1
P 13450 1950
F 0 "C209" H 13500 2050 50  0000 L CNN
F 1 "10nF" H 13500 1850 50  0000 L CNN
F 2 "FT:C0402" H 13450 1950 60  0001 C CNN
F 3 "" H 13450 1950 60  0001 C CNN
	1    13450 1950
	1    0    0    -1  
$EndComp
Wire Wire Line
	13450 2200 13450 2150
Wire Wire Line
	13000 1700 13950 1700
Wire Wire Line
	13450 1700 13450 1750
Connection ~ 13000 1700
$Comp
L C C210
U 1 1
P 13950 1950
F 0 "C210" H 14000 2050 50  0000 L CNN
F 1 "10uF" H 14000 1850 50  0000 L CNN
F 2 "FT:SM0603_Capa" H 13950 1950 60  0001 C CNN
F 3 "" H 13950 1950 60  0001 C CNN
	1    13950 1950
	1    0    0    -1  
$EndComp
Wire Wire Line
	13950 1700 13950 1750
Connection ~ 13450 1700
Wire Wire Line
	13000 2950 13950 2950
Wire Wire Line
	13950 2950 13950 2150
Connection ~ 13000 2950
$Comp
L R R209
U 1 1
P 4250 2700
F 0 "R209" V 4330 2700 50  0000 C CNN
F 1 "33R" V 4250 2700 50  0000 C CNN
F 2 "Resistors_SMD:R_0402" H 4250 2700 60  0001 C CNN
F 3 "" H 4250 2700 60  0001 C CNN
	1    4250 2700
	0    1    1    0   
$EndComp
Wire Wire Line
	3400 2700 4000 2700
Wire Wire Line
	4500 2700 4600 2700
Wire Wire Line
	4600 2700 4600 3400
Wire Wire Line
	4600 3400 5650 3400
$EndSCHEMATC
